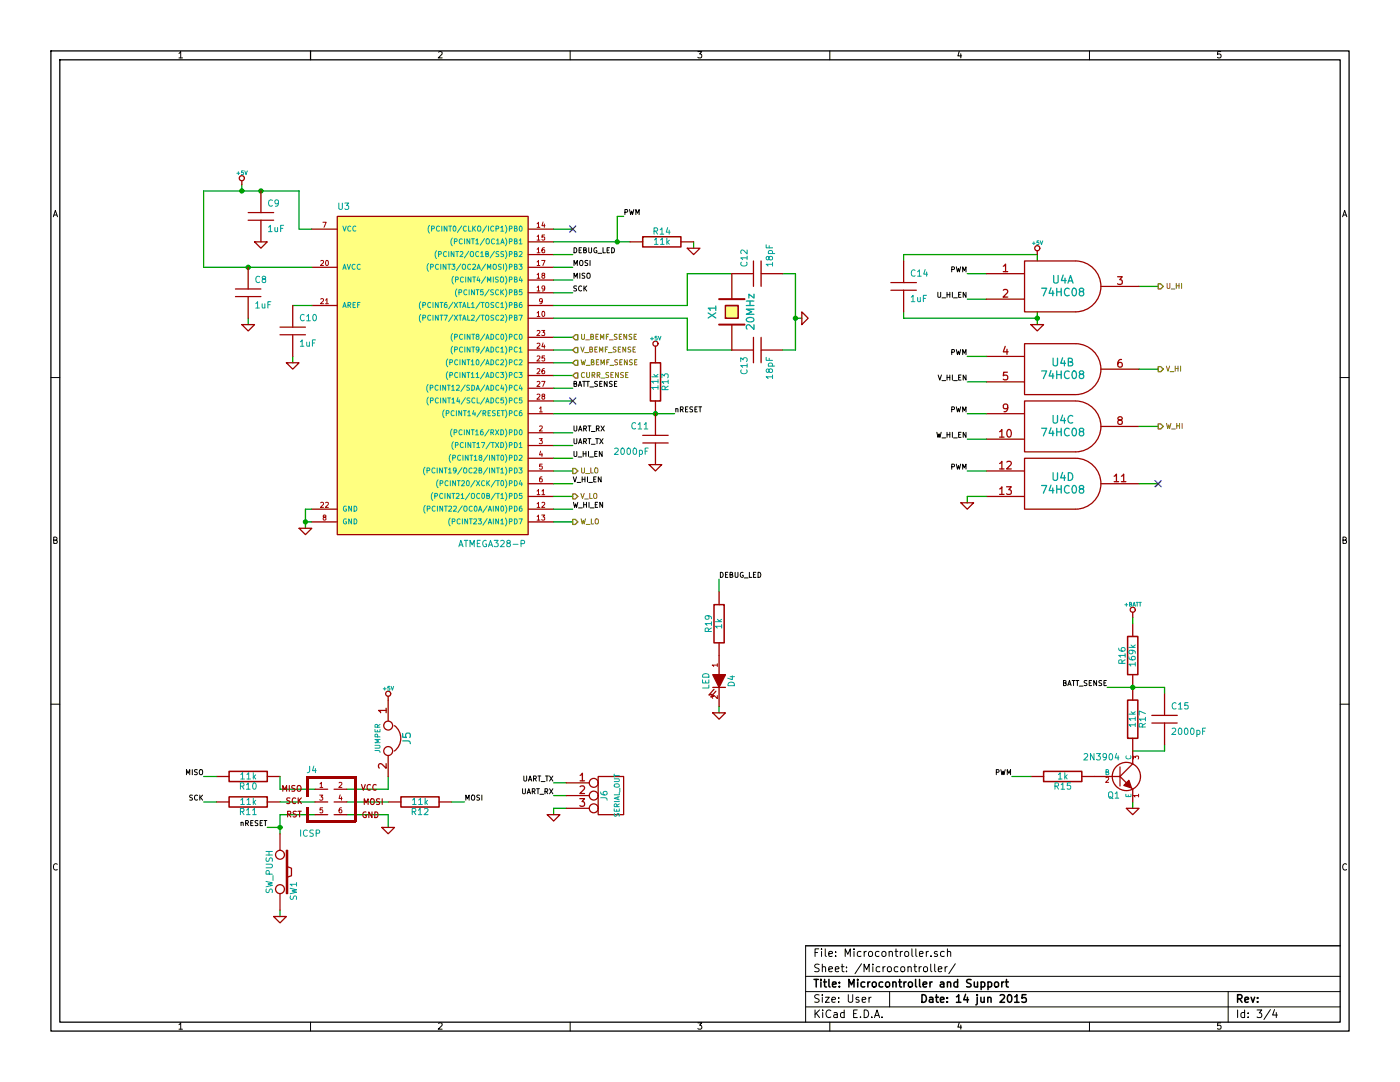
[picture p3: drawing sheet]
EESchema Schematic File Version 2  date Sun 14 Jun 2015 10:56:58 MST
LIBS:power
LIBS:device
LIBS:transistors
LIBS:conn
LIBS:linear
LIBS:regul
LIBS:74xx
LIBS:cmos4000
LIBS:adc-dac
LIBS:memory
LIBS:xilinx
LIBS:special
LIBS:microcontrollers
LIBS:dsp
LIBS:microchip
LIBS:analog_switches
LIBS:motorola
LIBS:texas
LIBS:intel
LIBS:audio
LIBS:interface
LIBS:digital-audio
LIBS:philips
LIBS:display
LIBS:cypress
LIBS:siliconi
LIBS:opto
LIBS:atmel
LIBS:contrib
LIBS:valves
LIBS:bldc-cache
LIBS:bldc-cache
EELAYER 25  0
EELAYER END
$Descr User 11000 8500
encoding utf-8
Sheet 3 4
Title "Microcontroller and Support"
Date "14 jun 2015"
Rev ""
Comp ""
Comment1 ""
Comment2 ""
Comment3 ""
Comment4 ""
$EndDescr
$Comp
L 74LS08 U4
U 4 1
P 8350 3800
F 0 "U4" H 8350 3850 60  0000 C CNN
F 1 "74HC08" H 8350 3750 60  0000 C CNN
F 3 "datasheets/sn74hc08.pdf" H 8350 3800 60  0001 C CNN
F 4 "SN74HC08N" H 8350 3800 60  0001 C CNN "Mfg P/N"
F 5 "296-1570-5-ND" H 8350 3800 60  0001 C CNN "Digikey P/N"
F 6 "595-SN74HC08N" H 8350 3800 60  0001 C CNN "Mouser P/N"
	4    8350 3800
	1    0    0    -1  
$EndComp
$Comp
L 74LS08 U4
U 3 1
P 8350 3350
F 0 "U4" H 8350 3400 60  0000 C CNN
F 1 "74HC08" H 8350 3300 60  0000 C CNN
F 3 "datasheets/sn74hc08.pdf" H 8350 3350 60  0001 C CNN
F 4 "SN74HC08N" H 8350 3350 60  0001 C CNN "Mfg P/N"
F 5 "296-1570-5-ND" H 8350 3350 60  0001 C CNN "Digikey P/N"
F 6 "595-SN74HC08N" H 8350 3350 60  0001 C CNN "Mouser P/N"
	3    8350 3350
	1    0    0    -1  
$EndComp
$Comp
L 74LS08 U4
U 2 1
P 8350 2900
F 0 "U4" H 8350 2950 60  0000 C CNN
F 1 "74HC08" H 8350 2850 60  0000 C CNN
F 3 "datasheets/sn74hc08.pdf" H 8350 2900 60  0001 C CNN
F 4 "SN74HC08N" H 8350 2900 60  0001 C CNN "Mfg P/N"
F 5 "296-1570-5-ND" H 8350 2900 60  0001 C CNN "Digikey P/N"
F 6 "595-SN74HC08N" H 8350 2900 60  0001 C CNN "Mouser P/N"
	2    8350 2900
	1    0    0    -1  
$EndComp
$Comp
L ATMEGA328-P U3
U 1 1
P 3350 2900
F 0 "U3" H 2650 4150 50  0000 L BNN
F 1 "ATMEGA328-P" H 3600 1500 50  0000 L BNN
F 2 "DIL28" H 2750 1550 50  0001 C CNN
	1    3350 2900
	1    0    0    -1  
$EndComp
$Comp
L R R15
U 1 1
P 8350 6100
F 0 "R15" V 8430 6100 50  0000 C CNN
F 1 "1k" V 8350 6100 50  0000 C CNN
F 4 "MFR-25FBF52-1K" V 8350 6100 60  0001 C CNN "Mfg P/N"
F 5 "1.00KXBK-ND" V 8350 6100 60  0001 C CNN "Digikey P/N"
F 6 "603-MFR-25FBF52-1K" V 8350 6100 60  0001 C CNN "Mouser P/N"
	1    8350 6100
	0    1    1    0   
$EndComp
$Comp
L R R16
U 1 1
P 8900 5150
F 0 "R16" V 8980 5150 50  0000 C CNN
F 1 "169k" V 8900 5150 50  0000 C CNN
F 4 "MFR-25FBF52-169K" V 8900 5150 60  0001 C CNN "Mfg P/N"
F 5 "169KXBK-ND" V 8900 5150 60  0001 C CNN "Digikey P/N"
F 6 "603-MFR-25FBF52-169K" V 8900 5150 60  0001 C CNN "Mouser P/N"
	1    8900 5150
	-1   0    0    -1  
$EndComp
$Comp
L R R11
U 1 1
P 1950 6300
F 0 "R11" V 2030 6300 50  0000 C CNN
F 1 "11k" V 1950 6300 50  0000 C CNN
F 4 "MFR-25FBF52-11K" V 1950 6300 60  0001 C CNN "Mfg P/N"
F 5 "11.0KXBK-ND" V 1950 6300 60  0001 C CNN "Digikey P/N"
F 6 "603-MFR-25FBF52-11K" V 1950 6300 60  0001 C CNN "Mouser P/N"
	1    1950 6300
	0    1    1    0   
$EndComp
$Comp
L R R10
U 1 1
P 1950 6100
F 0 "R10" V 2030 6100 50  0000 C CNN
F 1 "11k" V 1950 6100 50  0000 C CNN
F 4 "MFR-25FBF52-11K" V 1950 6100 60  0001 C CNN "Mfg P/N"
F 5 "11.0KXBK-ND" V 1950 6100 60  0001 C CNN "Digikey P/N"
F 6 "603-MFR-25FBF52-11K" V 1950 6100 60  0001 C CNN "Mouser P/N"
	1    1950 6100
	0    1    1    0   
$EndComp
$Comp
L R R12
U 1 1
P 3300 6300
F 0 "R12" V 3380 6300 50  0000 C CNN
F 1 "11k" V 3300 6300 50  0000 C CNN
F 4 "MFR-25FBF52-11K" V 3300 6300 60  0001 C CNN "Mfg P/N"
F 5 "11.0KXBK-ND" V 3300 6300 60  0001 C CNN "Digikey P/N"
F 6 "603-MFR-25FBF52-11K" V 3300 6300 60  0001 C CNN "Mouser P/N"
	1    3300 6300
	0    1    1    0   
$EndComp
$Comp
L R R17
U 1 1
P 8900 5650
F 0 "R17" V 8980 5650 50  0000 C CNN
F 1 "11k" V 8900 5650 50  0000 C CNN
F 4 "MFR-25FBF52-11K" V 8900 5650 60  0001 C CNN "Mfg P/N"
F 5 "11.0KXBK-ND" V 8900 5650 60  0001 C CNN "Digikey P/N"
F 6 "603-MFR-25FBF52-11K" V 8900 5650 60  0001 C CNN "Mouser P/N"
	1    8900 5650
	1    0    0    -1  
$EndComp
$Comp
L R R13
U 1 1
P 5150 3000
F 0 "R13" V 5230 3000 50  0000 C CNN
F 1 "11k" V 5150 3000 50  0000 C CNN
F 4 "MFR-25FBF52-11K" V 5150 3000 60  0001 C CNN "Mfg P/N"
F 5 "11.0KXBK-ND" V 5150 3000 60  0001 C CNN "Digikey P/N"
F 6 "603-MFR-25FBF52-11K" V 5150 3000 60  0001 C CNN "Mouser P/N"
	1    5150 3000
	1    0    0    -1  
$EndComp
$Comp
L C C13
U 1 1
P 5950 2750
F 0 "C13" H 6000 2850 50  0000 L CNN
F 1 "18pF" H 6000 2650 50  0000 L CNN
F 4 "FK18C0G1H180J" H 5950 2750 60  0001 C CNN "Mfg P/N"
F 5 "445-4762-ND" H 5950 2750 60  0001 C CNN "Digikey P/N"
F 6 "810-FK18C0G1H180J" H 5950 2750 60  0001 C CNN "Mouser P/N"
	1    5950 2750
	0    -1   1    0   
$EndComp
Wire Wire Line
	1600 1500 1600 2100
Connection ~ 2050 1500
Wire Wire Line
	1600 1500 2350 1500
Wire Wire Line
	2400 4150 2400 4000
Wire Wire Line
	5650 4650 5650 4550
Wire Wire Line
	7100 2000 8150 2000
Wire Wire Line
	7100 2000 7100 2050
Wire Wire Line
	7100 2450 7100 2500
Wire Wire Line
	7100 2500 8150 2500
Wire Wire Line
	7600 3950 7600 3900
Wire Wire Line
	7600 3900 7750 3900
Wire Wire Line
	4900 1700 4850 1700
Connection ~ 4850 1900
Wire Wire Line
	4850 1700 4850 1900
Wire Wire Line
	5450 1900 5450 1950
Wire Wire Line
	2200 7150 2200 7200
Wire Wire Line
	7750 3700 7600 3700
Wire Wire Line
	7750 3250 7600 3250
Wire Wire Line
	7750 2800 7600 2800
Wire Wire Line
	7750 2150 7600 2150
Wire Wire Line
	9100 3350 8950 3350
Wire Wire Line
	8950 2250 9100 2250
Wire Wire Line
	2475 6300 2200 6300
Wire Wire Line
	2725 6400 3050 6400
Wire Wire Line
	2725 6200 3050 6200
Wire Wire Line
	6150 2150 6250 2150
Wire Wire Line
	6250 2150 6250 2750
Wire Wire Line
	6250 2750 6150 2750
Wire Wire Line
	5750 2150 5400 2150
Wire Wire Line
	5400 2150 5400 2400
Wire Wire Line
	5400 2400 4350 2400
Wire Wire Line
	4350 3150 4500 3150
Wire Wire Line
	4350 2300 4500 2300
Wire Wire Line
	4350 2100 4500 2100
Wire Wire Line
	4350 3400 4500 3400
Wire Wire Line
	2450 1800 2350 1800
Wire Wire Line
	4450 6150 4350 6150
Wire Wire Line
	4450 6350 4350 6350
Connection ~ 5150 3250
Wire Wire Line
	4350 3250 5300 3250
Wire Wire Line
	4350 3050 4500 3050
Wire Wire Line
	4350 2850 4500 2850
Wire Wire Line
	4350 2650 4500 2650
Wire Wire Line
	2400 4100 2450 4100
Wire Wire Line
	2400 4000 2450 4000
Wire Wire Line
	2450 2400 2300 2400
Wire Wire Line
	4350 2950 4500 2950
Wire Wire Line
	4350 4000 4500 4000
Wire Wire Line
	4350 3700 4500 3700
Wire Wire Line
	4350 3800 4500 3800
Wire Wire Line
	4350 3600 4500 3600
Wire Wire Line
	4350 3900 4500 3900
Wire Wire Line
	2300 2800 2300 2850
Connection ~ 2400 4100
Wire Wire Line
	4350 2750 4500 2750
Wire Wire Line
	4350 2000 4500 2000
Wire Wire Line
	1950 2500 1950 2550
Connection ~ 8900 5400
Wire Wire Line
	8700 5400 9150 5400
Wire Wire Line
	9150 5400 9150 5450
Wire Wire Line
	8100 6100 7950 6100
Wire Wire Line
	8900 6300 8900 6350
Wire Wire Line
	8900 4900 8900 4850
Wire Wire Line
	9150 5850 9150 5900
Wire Wire Line
	9150 5900 8900 5900
Wire Wire Line
	1700 6300 1600 6300
Wire Wire Line
	3550 6300 3650 6300
Wire Wire Line
	2200 6100 2200 6200
Wire Wire Line
	3050 6200 3050 6100
Wire Wire Line
	3050 6400 3050 6500
Wire Wire Line
	1700 6100 1600 6100
Wire Wire Line
	2200 6500 2100 6500
Wire Wire Line
	4450 6250 4350 6250
Wire Wire Line
	4350 6350 4350 6400
Connection ~ 1950 2100
Wire Wire Line
	1600 2100 2450 2100
Wire Wire Line
	4350 3500 4500 3500
Wire Wire Line
	4350 2200 4500 2200
Wire Wire Line
	4350 1800 4500 1800
Wire Wire Line
	4350 4100 4500 4100
Wire Wire Line
	5750 2750 5400 2750
Wire Wire Line
	5400 2750 5400 2500
Wire Wire Line
	5400 2500 4350 2500
Wire Wire Line
	6300 2500 6250 2500
Connection ~ 6250 2500
Wire Wire Line
	2725 6300 3050 6300
Wire Wire Line
	2475 6400 2200 6400
Wire Wire Line
	2200 6200 2475 6200
Wire Wire Line
	9100 2900 8950 2900
Wire Wire Line
	9100 3800 8950 3800
Wire Wire Line
	7750 2350 7600 2350
Wire Wire Line
	7750 3450 7600 3450
Wire Wire Line
	4950 1900 4350 1900
Wire Wire Line
	7750 3000 7600 3000
Wire Wire Line
	2200 6400 2200 6550
Connection ~ 2200 6500
Wire Wire Line
	8150 2000 8150 2050
Wire Wire Line
	8150 2550 8150 2450
Connection ~ 8150 2500
Wire Wire Line
	5650 5550 5650 5600
Wire Wire Line
	1900 1450 1900 1500
Connection ~ 1900 1500
Wire Wire Line
	2350 1800 2350 1500
$Comp
L C C14
U 1 1
P 7100 2250
F 0 "C14" H 7150 2350 50  0000 L CNN
F 1 "1uF" H 7150 2150 50  0000 L CNN
F 4 "FK24X7R1H105K" H 7100 2250 60  0001 C CNN "Mfg P/N"
F 5 "445-8517-ND" H 7100 2250 60  0001 C CNN "Digikey P/N"
F 6 "810-FK24X7R1H105K" H 7100 2250 60  0001 C CNN "Mouser P/N"
	1    7100 2250
	1    0    0    -1  
$EndComp
$Comp
L C C10
U 1 1
P 2300 2600
F 0 "C10" H 2350 2700 50  0000 L CNN
F 1 "1uF" H 2350 2500 50  0000 L CNN
F 4 "FK24X7R1H105K" H 2300 2600 60  0001 C CNN "Mfg P/N"
F 5 "445-8517-ND" H 2300 2600 60  0001 C CNN "Digikey P/N"
F 6 "810-FK24X7R1H105K" H 2300 2600 60  0001 C CNN "Mouser P/N"
	1    2300 2600
	1    0    0    -1  
$EndComp
$Comp
L C C8
U 1 1
P 1950 2300
F 0 "C8" H 2000 2400 50  0000 L CNN
F 1 "1uF" H 2000 2200 50  0000 L CNN
F 4 "FK24X7R1H105K" H 1950 2300 60  0001 C CNN "Mfg P/N"
F 5 "445-8517-ND" H 1950 2300 60  0001 C CNN "Digikey P/N"
F 6 "810-FK24X7R1H105K" H 1950 2300 60  0001 C CNN "Mouser P/N"
	1    1950 2300
	1    0    0    -1  
$EndComp
$Comp
L C C15
U 1 1
P 9150 5650
F 0 "C15" H 9200 5750 50  0000 L CNN
F 1 "2000pF" H 9200 5550 50  0000 L CNN
F 4 "S202M29Z5UN63L6R" H 9150 5650 60  0001 C CNN "Mfg P/N"
F 5 "1268PH-ND" H 9150 5650 60  0001 C CNN "Digikey P/N"
F 6 "594-S202M29Z5UN63L6R" H 9150 5650 60  0001 C CNN "Mouser P/N"
	1    9150 5650
	1    0    0    -1  
$EndComp
$Comp
L C C11
U 1 1
P 5150 3450
F 0 "C11" H 5200 3550 50  0000 L CNN
F 1 "2000pF" H 5200 3350 50  0000 L CNN
F 4 "S202M29Z5UN63L6R" H 5150 3450 60  0001 C CNN "Mfg P/N"
F 5 "1268PH-ND" H 5150 3450 60  0001 C CNN "Digikey P/N"
F 6 "594-S202M29Z5UN63L6R" H 5150 3450 60  0001 C CNN "Mouser P/N"
	1    5150 3450
	-1   0    0    -1  
$EndComp
$Comp
L R R19
U 1 1
P 5650 4900
F 0 "R19" V 5730 4900 50  0000 C CNN
F 1 "1k" V 5650 4900 50  0000 C CNN
F 4 "MFR-25FBF52-1K" V 5650 4900 60  0001 C CNN "Mfg P/N"
F 5 "1.00KXBK-ND" V 5650 4900 60  0001 C CNN "Digikey P/N"
F 6 "603-MFR-25FBF52-1K" V 5650 4900 60  0001 C CNN "Mouser P/N"
	1    5650 4900
	-1   0    0    1   
$EndComp
Text Label 4500 2000 0    40   ~ 0
DEBUG_LED
Text Label 5650 4550 0    40   ~ 0
DEBUG_LED
$Comp
L GND #PWR015
U 1 1
P 5650 5600
F 0 "#PWR015" H 5650 5600 30  0001 C CNN
F 1 "GND" H 5650 5530 30  0001 C CNN
	1    5650 5600
	1    0    0    -1  
$EndComp
$Comp
L LED D4
U 1 1
P 5650 5350
F 0 "D4" H 5650 5450 50  0000 C CNN
F 1 "LED" H 5650 5250 50  0000 C CNN
	1    5650 5350
	0    1    1    0   
$EndComp
$Comp
L GND #PWR016
U 1 1
P 8150 2550
F 0 "#PWR016" H 8150 2550 30  0001 C CNN
F 1 "GND" H 8150 2480 30  0001 C CNN
	1    8150 2550
	1    0    0    -1  
$EndComp
$Comp
L +5V #PWR017
U 1 1
P 8150 2000
F 0 "#PWR017" H 8150 2090 20  0001 C CNN
F 1 "+5V" H 8150 2090 30  0000 C CNN
	1    8150 2000
	1    0    0    -1  
$EndComp
$Comp
L GND #PWR018
U 1 1
P 7600 3950
F 0 "#PWR018" H 7600 3950 30  0001 C CNN
F 1 "GND" H 7600 3880 30  0001 C CNN
	1    7600 3950
	1    0    0    -1  
$EndComp
NoConn ~ 9100 3800
NoConn ~ 4500 3150
NoConn ~ 4500 1800
$Comp
L GND #PWR019
U 1 1
P 5450 1950
F 0 "#PWR019" H 5450 1950 30  0001 C CNN
F 1 "GND" H 5450 1880 30  0001 C CNN
	1    5450 1950
	1    0    0    -1  
$EndComp
$Comp
L R R14
U 1 1
P 5200 1900
F 0 "R14" V 5280 1900 50  0000 C CNN
F 1 "11k" V 5200 1900 50  0000 C CNN
F 4 "MFR-25FBF52-11K" V 5200 1900 60  0001 C CNN "Mfg P/N"
F 5 "11.0KXBK-ND" V 5200 1900 60  0001 C CNN "Digikey P/N"
F 6 "603-MFR-25FBF52-11K" V 5200 1900 60  0001 C CNN "Mouser P/N"
	1    5200 1900
	0    -1   -1   0   
$EndComp
$Comp
L 74LS08 U4
U 1 1
P 8350 2250
F 0 "U4" H 8350 2300 60  0000 C CNN
F 1 "74HC08" H 8350 2200 60  0000 C CNN
F 3 "datasheets/sn74hc08.pdf" H 8350 2250 60  0001 C CNN
F 4 "SN74HC08N" H 8350 2250 60  0001 C CNN "Mfg P/N"
F 5 "296-1570-5-ND" H 8350 2250 60  0001 C CNN "Digikey P/N"
F 6 "595-SN74HC08N" H 8350 2250 60  0001 C CNN "Mouser P/N"
	1    8350 2250
	1    0    0    -1  
$EndComp
Text Label 4500 4000 0    40   ~ 0
W_HI_EN
Text Label 4500 3800 0    40   ~ 0
V_HI_EN
Text Label 4500 3600 0    40   ~ 0
U_HI_EN
Text Label 7600 3450 2    40   ~ 0
W_HI_EN
Text Label 7600 3000 2    40   ~ 0
V_HI_EN
Text Label 7600 2350 2    40   ~ 0
U_HI_EN
Text Label 4900 1700 0    40   ~ 0
PWM
Text Label 7600 3700 2    40   ~ 0
PWM
Text Label 7600 3250 2    40   ~ 0
PWM
Text Label 7600 2800 2    40   ~ 0
PWM
Text Label 7600 2150 2    40   ~ 0
PWM
$Comp
L GND #PWR020
U 1 1
P 2200 7200
F 0 "#PWR020" H 2200 7200 30  0001 C CNN
F 1 "GND" H 2200 7130 30  0001 C CNN
	1    2200 7200
	1    0    0    -1  
$EndComp
$Comp
L SW_PUSH SW1
U 1 1
P 2200 6850
F 0 "SW1" H 2350 6960 50  0000 C CNN
F 1 "SW_PUSH" H 2200 6770 50  0000 C CNN
	1    2200 6850
	0    1    1    0   
$EndComp
$Comp
L GND #PWR021
U 1 1
P 6300 2500
F 0 "#PWR021" H 6300 2500 30  0001 C CNN
F 1 "GND" H 6300 2430 30  0001 C CNN
	1    6300 2500
	0    -1   -1   0   
$EndComp
$Comp
L C C12
U 1 1
P 5950 2150
F 0 "C12" H 6000 2250 50  0000 L CNN
F 1 "18pF" H 6000 2050 50  0000 L CNN
F 4 "FK18C0G1H180J" H 5950 2150 60  0001 C CNN "Mfg P/N"
F 5 "445-4762-ND" H 5950 2150 60  0001 C CNN "Digikey P/N"
F 6 "810-FK18C0G1H180J" H 5950 2150 60  0001 C CNN "Mouser P/N"
	1    5950 2150
	0    -1   -1   0   
$EndComp
$Comp
L CRYSTAL X1
U 1 1
P 5750 2450
F 0 "X1" H 5750 2600 60  0000 C CNN
F 1 "20MHz" H 5750 2300 60  0000 C CNN
F 2 "HC49" H 5750 2450 60  0001 C CNN
F 3 "datasheets/9b-20.pdf" H 5750 2450 60  0001 C CNN
F 4 "9B-20.000MBBK-B" H 5750 2450 60  0001 C CNN "Mfg P/N"
F 5 "887-2018-ND" H 5750 2450 60  0001 C CNN "Digikey P/N"
F 6 "9B-20.000MEEJ-B" H 5750 2450 60  0001 C CNN "Mouser P/N"
	1    5750 2450
	0    -1   -1   0   
$EndComp
Text Label 4500 2300 0    40   ~ 0
SCK
Text Label 4500 2200 0    40   ~ 0
MISO
Text Label 4500 2100 0    40   ~ 0
MOSI
Text Label 4500 3500 0    40   ~ 0
UART_TX
Text Label 4500 3400 0    40   ~ 0
UART_RX
$Comp
L JUMPER J5
U 1 1
P 3050 5800
F 0 "J5" H 3050 5950 60  0000 C CNN
F 1 "JUMPER" H 3050 5720 40  0000 C CNN
	1    3050 5800
	0    1    1    0   
$EndComp
$Comp
L NPN Q1
U 1 1
P 8800 6100
F 0 "Q1" H 8800 5950 50  0000 R CNN
F 1 "2N3904" H 8800 6250 50  0000 R CNN
F 2 "TO-92-3" H 8800 6100 60  0001 C CNN
F 3 "datasheets/2N3904.pdf" H 8800 6100 60  0001 C CNN
F 4 "2N3904BU" H 8800 6100 60  0001 C CNN "Mfg P/N"
F 5 "2N3904FS-ND" H 8800 6100 60  0001 C CNN "Digikey P/N"
F 6 "512-2N3904BU" H 8800 6100 60  0001 C CNN "Mouser P/N"
	1    8800 6100
	1    0    0    -1  
$EndComp
$Comp
L C C9
U 1 1
P 2050 1700
F 0 "C9" H 2100 1800 50  0000 L CNN
F 1 "1uF" H 2100 1600 50  0000 L CNN
F 4 "FK24X7R1H105K" H 2050 1700 60  0001 C CNN "Mfg P/N"
F 5 "445-8517-ND" H 2050 1700 60  0001 C CNN "Digikey P/N"
F 6 "810-FK24X7R1H105K" H 2050 1700 60  0001 C CNN "Mouser P/N"
	1    2050 1700
	1    0    0    -1  
$EndComp
$Comp
L GND #PWR022
U 1 1
P 4350 6400
F 0 "#PWR022" H 4350 6400 30  0001 C CNN
F 1 "GND" H 4350 6330 30  0001 C CNN
	1    4350 6400
	1    0    0    -1  
$EndComp
Text Label 4350 6250 2    40   ~ 0
UART_RX
Text Label 4350 6150 2    40   ~ 0
UART_TX
$Comp
L CONN_3 J6
U 1 1
P 4800 6250
F 0 "J6" V 4750 6250 50  0000 C CNN
F 1 "SERIAL_OUT" V 4850 6250 40  0000 C CNN
F 2 "3x1 0.1\"" H 4800 6250 60  0001 C CNN
F 4 "PREC040SAAN-RC" V 4800 6250 60  0001 C CNN "Mfg P/N"
F 5 "S1012EC-40-ND" V 4800 6250 60  0001 C CNN "Digikey P/N"
	1    4800 6250
	1    0    0    -1  
$EndComp
$Comp
L AVR-ISP-6 J4
U 1 1
P 2600 6300
F 0 "J4" H 2450 6550 50  0000 C CNN
F 1 "ICSP" H 2350 6025 50  0000 L BNN
F 2 "3x2 0.1\"" V 2100 6300 50  0001 C CNN
F 4 "30306-6002HB" H 2600 6300 60  0001 C CNN "Mfg P/N"
F 5 "3M15451-ND" H 2600 6300 60  0001 C CNN "Digikey P/N"
F 6 "517-30306-6002HB" H 2600 6300 60  0001 C CNN "Mouser P/N"
	1    2600 6300
	1    0    0    -1  
$EndComp
Text Label 3650 6300 0    40   ~ 0
MOSI
Text Label 1600 6100 2    40   ~ 0
MISO
Text Label 1600 6300 2    40   ~ 0
SCK
Text Label 2100 6500 2    40   ~ 0
nRESET
$Comp
L +5V #PWR023
U 1 1
P 3050 5500
F 0 "#PWR023" H 3050 5590 20  0001 C CNN
F 1 "+5V" H 3050 5590 30  0000 C CNN
	1    3050 5500
	1    0    0    -1  
$EndComp
$Comp
L GND #PWR024
U 1 1
P 3050 6500
F 0 "#PWR024" H 3050 6500 30  0001 C CNN
F 1 "GND" H 3050 6430 30  0001 C CNN
	1    3050 6500
	1    0    0    -1  
$EndComp
$Comp
L GND #PWR025
U 1 1
P 8900 6350
F 0 "#PWR025" H 8900 6350 30  0001 C CNN
F 1 "GND" H 8900 6280 30  0001 C CNN
	1    8900 6350
	1    0    0    -1  
$EndComp
$Comp
L +BATT #PWR026
U 1 1
P 8900 4850
F 0 "#PWR026" H 8900 4800 20  0001 C CNN
F 1 "+BATT" H 8900 4950 30  0000 C CNN
	1    8900 4850
	1    0    0    -1  
$EndComp
Text Label 8700 5400 2    40   ~ 0
BATT_SENSE
Text Label 7950 6100 2    40   ~ 0
PWM
Text Label 5300 3250 0    40   ~ 0
nRESET
Text HLabel 4500 2950 2    40   Input ~ 0
CURR_SENSE
Text HLabel 4500 2850 2    40   Input ~ 0
W_BEMF_SENSE
Text HLabel 4500 2750 2    40   Input ~ 0
V_BEMF_SENSE
Text HLabel 4500 2650 2    40   Input ~ 0
U_BEMF_SENSE
Text HLabel 9100 2250 2    40   Output ~ 0
U_HI
Text HLabel 9100 2900 2    40   Output ~ 0
V_HI
Text HLabel 4500 3700 2    40   Output ~ 0
U_LO
Text HLabel 4500 3900 2    40   Output ~ 0
V_LO
Text HLabel 4500 4100 2    40   Output ~ 0
W_LO
Text HLabel 9100 3350 2    40   Output ~ 0
W_HI
$Comp
L GND #PWR027
U 1 1
P 2400 4150
F 0 "#PWR027" H 2400 4150 30  0001 C CNN
F 1 "GND" H 2400 4080 30  0001 C CNN
	1    2400 4150
	1    0    0    -1  
$EndComp
$Comp
L GND #PWR028
U 1 1
P 2300 2850
F 0 "#PWR028" H 2300 2850 30  0001 C CNN
F 1 "GND" H 2300 2780 30  0001 C CNN
	1    2300 2850
	1    0    0    -1  
$EndComp
$Comp
L +5V #PWR029
U 1 1
P 1900 1450
F 0 "#PWR029" H 1900 1540 20  0001 C CNN
F 1 "+5V" H 1900 1540 30  0000 C CNN
	1    1900 1450
	1    0    0    -1  
$EndComp
Text Label 4500 3050 0    40   ~ 0
BATT_SENSE
$Comp
L GND #PWR030
U 1 1
P 1950 2550
F 0 "#PWR030" H 1950 2550 30  0001 C CNN
F 1 "GND" H 1950 2480 30  0001 C CNN
	1    1950 2550
	1    0    0    -1  
$EndComp
$Comp
L GND #PWR031
U 1 1
P 2050 1900
F 0 "#PWR031" H 2050 1900 30  0001 C CNN
F 1 "GND" H 2050 1830 30  0001 C CNN
	1    2050 1900
	1    0    0    -1  
$EndComp
$Comp
L +5V #PWR032
U 1 1
P 5150 2750
F 0 "#PWR032" H 5150 2840 20  0001 C CNN
F 1 "+5V" H 5150 2840 30  0000 C CNN
	1    5150 2750
	1    0    0    -1  
$EndComp
$Comp
L GND #PWR033
U 1 1
P 5150 3650
F 0 "#PWR033" H 5150 3650 30  0001 C CNN
F 1 "GND" H 5150 3580 30  0001 C CNN
	1    5150 3650
	1    0    0    -1  
$EndComp
$EndSCHEMATC
